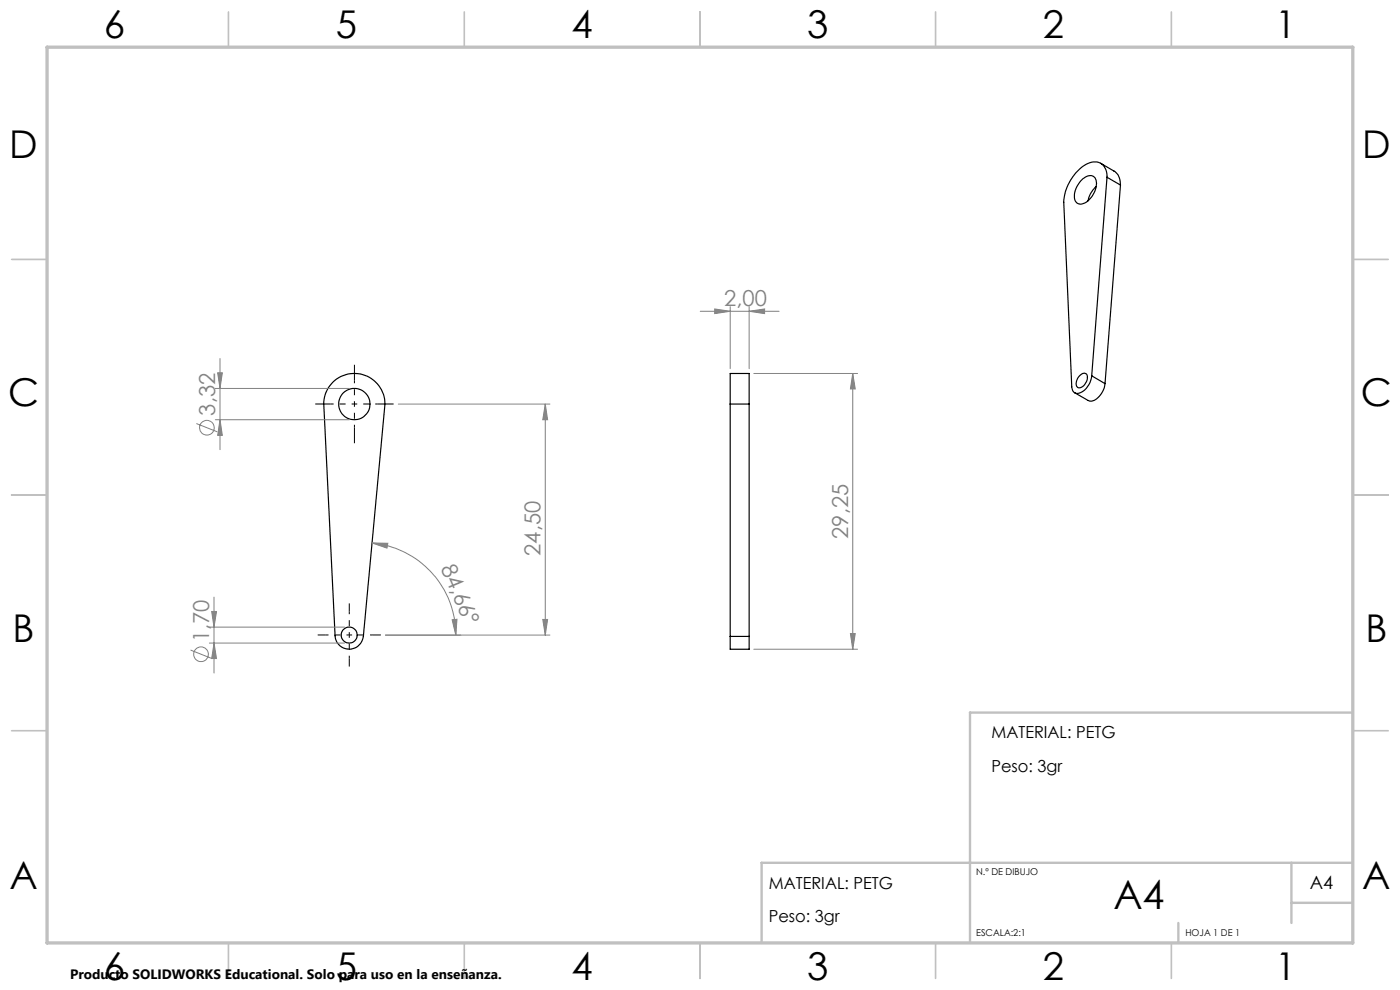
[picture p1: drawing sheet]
<svg xmlns="http://www.w3.org/2000/svg" width="297mm" height="210mm" viewBox="0 0 297 210" stroke-linecap="round" stroke-linejoin="round" font-family="sans-serif">
<g fill="none" stroke="#000" stroke-width=".25">
<path d="M229.2 38.4a2.46 2.46 0 0 1 2.7-1 2.71 2.71 0 0 1 .2 3.5 3.3 3.3 0 0 1-3.3 2.3 2.16 2.16 0 0 1-.7-2.9zM232.6 39.6a5.2 5.2 0 0 0-1.8 3M233.5 34.6l2.8 1.7a3.2 3.2 0 0 1 1.4 3M234.8 37.6a2.78 2.78 0 0 0-1.2-2.9 2.78 2.78 0 0 0-3.2 .1 10.1 10.1 0 0 0-4.7 8.1l1.7 39.1a1.29 1.29 0 0 0 .7 1.4 1.29 1.29 0 0 0 1.5-.3 4.6 4.6 0 0 0 2-3.4M234.8 37.6l-3.2 42.1M234.8 37.6l2.9 1.7M237.7 39.3l-3.3 42.1M229 79.8a.95 .95 0 0 1 .8-.6 .95 .95 0 0 1 .8 .4 2.24 2.24 0 0 1-1.8 2.7 1.48 1.48 0 0 1 0-2.3zM231.6 79.7l2.8 1.7M70.7 81a6.5 6.5 0 0 1 7-1.3 6.5 6.5 0 0 1 4 6l-4.6 49.3a3 3 0 0 1-3.1 2.7 3 3 0 0 1-2.9-2.8l-2.4-49.2a6.4 6.4 0 0 1 2-4.7zM154.9 85.7v-6.5h4v6.5M154.9 85.7v49.3"/>
<path d="M154.9 85.7h4M158.9 85.7v49.3M234.4 81.4a4.1 4.1 0 0 1-3 3.7l-.6-.2-2.8-1.6M154.9 135v2.7h4v-2.7M154.9 135h4"/>
<circle cx="75.2" cy="85.7" r="3.3"/>
<circle cx="74.1" cy="134.7" r="1.7"/>
</g>
<g fill="none" stroke="#808080" stroke-width=".21">
<path d="M46.2 79.1h1l-.5 3.3zM46.7 76.1v19.3M41.7 89.8l4.4 1.8M45.7 82.4h28.5M45.7 89h28.5"/>
<circle cx="43.9" cy="90.7" r="1.56"/>
</g>
<g fill="none" stroke="#c0c0c0" stroke-width=".35">
<path d="M48.5 2.5v7.5M98.5 2.5v7.5M148.5 2.5v7.5M198.5 2.5v7.5M248.5 2.5v7.5M2.5 55h7.5M287 55h7.5M2.5 105h7.5M287 105h7.5M2.5 155h7.5M287 155h7.5M48.5 200v7.5"/>
<path d="M98.5 200v7.5M148.5 200v7.5M198.5 200v7.5M248.5 200v7.5"/>
</g>
<path d="M287 151.2h-81.2v48.8M250 195.8v4.2M274 183v12.8M274 191.5h13M287 183h-125.4v17" fill="none" stroke="#c0c0c0" stroke-width=".5"/>
<path d="M10 10h277v190h-277z" fill="none" stroke="#c0c0c0" stroke-width=".7"/>
<path d="M46.2 79.1h1l-.5 3.3z" fill="#808080"/>
<path d="M46.7 89l.5 3.3h-1z" fill="none" stroke="#808080" stroke-width=".21"/>
<path d="M46.7 89l.5 3.3h-1z" fill="#808080"/>
<g fill="none" stroke="#808080" stroke-width=".21">
<path d="M40.4 137.9l4.5 1.8M44.4 133h28.7M44.4 136.4h28.7M44.9 129.7h1l-.5 3.3zM45.4 126.7v16.1"/>
<circle cx="42.6" cy="138.8" r="1.55"/>
</g>
<path d="M44.9 129.7h1l-.5 3.3z" fill="#808080"/>
<path d="M45.4 136.4l.5 3.3h-1z" fill="none" stroke="#808080" stroke-width=".21"/>
<path d="M45.4 136.4l.5 3.3h-1z" fill="#808080"/>
<path d="M81.8 134.7h15.9M95.9 131.5l1-.1-.2 3.3z" fill="none" stroke="#808080" stroke-width=".21"/>
<path d="M95.9 131.5l1-.1-.2 3.3z" fill="#808080"/>
<path d="M78.9 115.2h3.4l-.2 1.1z" fill="none" stroke="#808080" stroke-width=".21"/>
<path d="M78.9 115.2h3.4l-.2 1.1z" fill="#808080"/>
<path d="M84.5 85.7h32.2M115.7 85.7v49M78.9 115.2a19.6 19.6 0 0 1 17.8 19.5M81.8 134.7h34.9M115.1 131.4h1.1l-.5 3.3z" fill="none" stroke="#808080" stroke-width=".21"/>
<path d="M115.1 131.4h1.1l-.5 3.3z" fill="#808080"/>
<path d="M115.7 85.7l.5 3.3h-1.1z" fill="none" stroke="#808080" stroke-width=".21"/>
<path d="M115.7 85.7l.5 3.3h-1.1z" fill="#808080"/>
<path d="M159.9 79.2h22M180.9 79.2v58.5M159.9 137.7h22M180.4 134.4h1l-.5 3.3z" fill="none" stroke="#808080" stroke-width=".21"/>
<path d="M75.2 85.7v-5M75.2 85.7h-5M75.2 85.7v5M75.2 85.7h5M74.1 134.7v-5M74.1 134.7h-5M74.1 134.7v5M74.1 134.7h5" fill="none" stroke="#000" stroke-width=".21" stroke-dasharray="15.2 1.3 1.3 1.3" stroke-dashoffset="14.6" stroke-linecap="butt"/>
<path d="M70.2 85.7h-3.3M75.2 80.7v-3.3M75.2 90.7v3.3M80.2 85.7h3.3M69.1 134.7h-1.7M74.1 129.7v-1.7M74.1 139.7v1.7M79.1 134.7h1.7" fill="none" stroke="#000" stroke-width=".21" stroke-dasharray="15.2 1.3 1.3 1.3" stroke-linecap="butt"/>
<path d="M180.4 134.4h1l-.5 3.3z" fill="#808080"/>
<path d="M180.9 79.2l.5 3.3h-1z" fill="none" stroke="#808080" stroke-width=".21"/>
<path d="M180.9 79.2l.5 3.3h-1z" fill="#808080"/>
<path d="M148.6 66h16.7M154.9 65v13.2M158.9 66l3.3-.5v1zM158.9 65v13.2" fill="none" stroke="#808080" stroke-width=".21"/>
<path d="M158.9 66l3.3-.5v1z" fill="#808080"/>
<path d="M151.6 65.5l3.3 .5-3.3 .5z" fill="none" stroke="#808080" stroke-width=".21"/>
<path d="M151.6 65.5l3.3 .5-3.3 .5z" fill="#808080"/>
<text font-size="8.5" x="236.2" y="192.7">A4</text>
<g font-size="8.1">
<text x="22" y="8">6</text>
<text x="71.2" y="8">5</text>
<text x="121.2" y="8">4</text>
<text x="171.2" y="8">3</text>
<text x="221.2" y="8">2</text>
<text x="270.5" y="8">1</text>
<text x="2" y="33.6">D</text>
<text x="289" y="33.6">D</text>
<text x="1.7" y="86.1">C</text>
<text x="288.7" y="86.1">C</text>
<text x="2.7" y="136.1">B</text>
<text x="289.7" y="136.1">B</text>
<text x="2" y="188.6">A</text>
<text x="289" y="188.6">A</text>
<text x="22" y="208">6</text>
<text x="71.2" y="208">5</text>
<text x="121.2" y="208">4</text>
<text x="171.2" y="208">3</text>
<text x="221.2" y="208">2</text>
<text x="270.5" y="208">1</text>
</g>
<g font-size="4.7" fill="#808080">
<text x="153.6" y="65">2,00</text>
<text x="45.6" y="88.1" transform="rotate(-90 45.6 88.1)">3,32</text>
<text x="114.7" y="117.9" transform="rotate(-90 114.7 117.9)">24,50</text>
<text x="179.9" y="114.3" transform="rotate(-90 179.9 114.3)">29,25</text>
<text x="93.5" y="120.4" transform="rotate(67 93.5 120.4)">84,66°</text>
<text x="44.4" y="136.2" transform="rotate(-90 44.4 136.2)">1,70</text>
</g>
<text font-size="3.9" x="277.9" y="188.5">A4</text>
<g font-size="3.5">
<text x="210.3" y="156.6">MATERIAL: PETG</text>
<text x="210.3" y="163.7">Peso: 3gr</text>
<text x="163.1" y="188.5">MATERIAL: PETG</text>
<text x="163.1" y="195.5">Peso: 3gr</text>
</g>
<text font-size="2.9" x="14.9" y="207.6">Producto SOLIDWORKS Educational. Solo para uso en la enseñanza.</text>
<g font-size="2">
<text x="207.1" y="185.5">N.º DE DIBUJO</text>
<text x="207.1" y="198.6">ESCALA:2:1</text>
<text x="251.5" y="198.6">HOJA 1 DE 1</text>
</g>
</svg>
